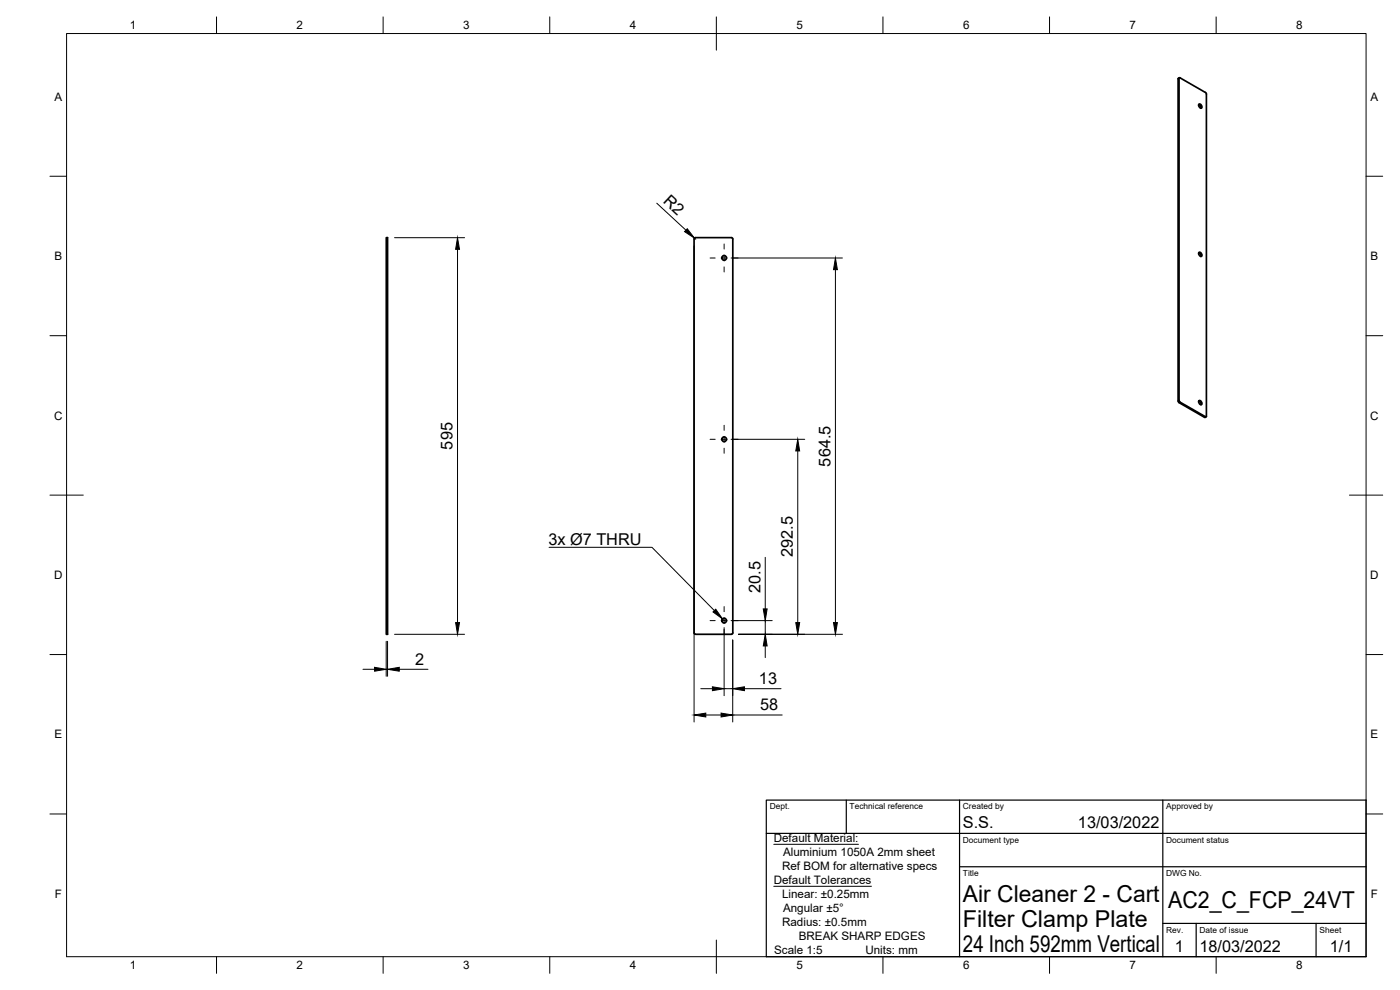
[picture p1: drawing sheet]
<svg xmlns="http://www.w3.org/2000/svg" width="420mm" height="297mm" viewBox="0 0 420 297" stroke-linecap="round" stroke-linejoin="round" font-family="sans-serif">
<!-- layer: Visible -->
<g fill="none" stroke="#000" stroke-width=".51">
<path d="M353.6 23.7v96.6M353.8 23.5v96.6M353.9 23.5l.2-.1 7.7 4.3 .3 .5v96.7M353.9 23.3l-.3 .4M359.8 31.4l.5 .4 .1 .7M359.8 31.3a.71 .71 0 0 1 .8 .3 .71 .71 0 0 1-.1 .9l-.6-.5zM115.9 71.3h.4v119h-.4zM208.3 71.7v118.2M208.3 71.7l.4-.4h10.8l.4 .4M219.9 71.7v118.2l-.4 .4M359.8 75.8l.5 .5 .1 .7M359.8 75.8a.71 .71 0 0 1 .8 .3 .71 .71 0 0 1-.1 .8l-.6-.4z"/>
<path d="M353.6 120.3l.3 .5 7.6 4.4 .5-.1M353.9 120.1l.3 .5 7.6 4.4M359.8 120.3l.5 .4 .1 .7M359.8 120.3a.71 .71 0 0 1 .8 .3 .71 .71 0 0 1-.1 .8l-.6-.4zM362.1 124.9l-.3 .1M208.3 189.9l.4 .4M208.7 190.3h10.8"/>
<circle cx="217.3" cy="77.4" r=".71"/>
<circle cx="217.3" cy="131.8" r=".71"/>
<circle cx="217.3" cy="186.2" r=".71"/>
</g>
<!-- layer: Visible Narrow -->
<path d="M353.8 23.5l-.2 .2M353.8 120.1l-.2 .2M354.1 120.7l-.3 .1M361.8 125l-.3 .2" fill="none" stroke="#000" stroke-width=".3"/>
<!-- layer: Border -->
<g fill="none" stroke="#000" stroke-width=".3">
<path d="M20 10.1h390v276.9h-390zM65 5.1v5M115 5.1v5M165 5.1v5M215 5.1v10M265 5.1v5M315 5.1v5M365 5.1v5M15 52.9h5M410 52.9h5M15 100.7h5M410 100.7h5"/>
<path d="M15 148.6h10M405 148.6h10M15 196.4h5M410 196.4h5M15 244.2h5M410 244.2h5M65 287v5M115 287v5M165 287v5M215 282.1v9.9M265 287v5M315 287v5"/>
<path d="M365 287v5"/>
</g>
<!-- layer: TitleBlock -->
<path d="M230 240.1h180v46.9h-180zM230 250h180M254 240.1v9.9M288 240.1v46.9M349 240.1v46.9M288 260.1h122M349 277.1h61M359 277.1v9.9M395 277.1v9.9" fill="none" stroke="#000" stroke-width=".36"/>
<!-- layer: Dimensions -->
<g fill="none" stroke="#000" stroke-width=".3">
<path d="M118.4 71.3h21M137.3 74.8v112M197.1 61l8.7 8.1M208.3 73.8v142.8M208.4 71.4l.3 .3M219.4 77.4h33.4M250.7 80.9v105.9M219.4 131.8h22.1M239.4 135.3v51.5M229.7 167.2v15.5M115.9 192.4v10.5M116.3 192.4v10.5"/>
<path d="M118.4 190.3h21M217.3 188.3v20.4M219.4 186.2h12.4M219.9 192v24.6M221.6 190.3h31.2M229.7 186.2v4.1M229.7 193.8v3.5M108.9 200.8h3.5M115.9 200.8h.4M119.8 200.8h8.6M210.3 206.6h3.5M211.8 214.5h4.6"/>
<path d="M217.3 206.6h2.6M219.9 214.5h14.8M223.4 206.6h11"/>
</g>
<g fill="#000" stroke="#000" stroke-width=".3">
<path d="M137.3 71.3l.6 3.5h-1.2zM206.2 68.6l2.2 2.8-3-1.9zM250.7 77.4l.6 3.5h-1.2zM239.4 131.8l.6 3.5h-1.2zM136.7 186.8h1.2l-.6 3.5zM229.7 190.3l.5 3.5h-1.1zM229.1 182.7h1.1l-.5 3.5zM238.8 186.8h1.2l-.6 3.5zM250.1 186.8h1.2l-.6 3.5zM112.4 200.2l3.5 .6-3.5 .6zM116.3 200.8l3.5-.6v1.2zM208.3 214.5l3.5-.5v1.1z"/>
<path d="M213.8 206.1l3.5 .5-3.5 .6zM216.4 214l3.5 .5-3.5 .6zM219.9 206.6l3.5-.5v1.1z"/>
</g>
<!-- layer: Annotations -->
<path d="M164.8 164.2h30.9l18.7 19M232.2 253.3h25.4M232.2 265.9h29.3" fill="none" stroke="#000" stroke-width=".3"/>
<path d="M214.8 182.8l2 2.9-2.8-2.1z" fill="#000" stroke="#000" stroke-width=".3"/>
<!-- layer: Center Lines -->
<g fill="none" stroke="#000" stroke-width=".3">
<path d="M213.1 77.4h1.5M216.4 77.4h1.8M217.3 73.2v1.5M217.3 76.5v1.8M220 77.4h1.5M217.3 80.1v1.5M213.1 131.8h1.5M216.4 131.8h1.8M217.3 127.6v1.5M217.3 130.9v1.8M217.3 134.5v1.5M220 131.8h1.5"/>
<path d="M213.1 186.2h1.5M216.4 186.2h1.8M217.3 182v1.5M217.3 185.3v1.8M217.3 188.9v1.5M220 186.2h1.5"/>
</g>
<g font-size="7">
<text x="289" y="270.6">Air Cleaner 2 - Cart</text>
<text x="350.6" y="272.3">AC2_C_FCP_24VT</text>
<text x="289" y="278.1">Filter Clamp Plate</text>
<text x="289" y="285.5">24 Inch 592mm Vertical</text>
</g>
<g font-size="4.9">
<text x="198.8" y="60.6" transform="rotate(43 198.8 60.6)">R2</text>
<text x="135.8" y="134.9" transform="rotate(-90 135.8 134.9)">595</text>
<text x="249.3" y="140" transform="rotate(-90 249.3 140)">564.5</text>
<text x="164.6" y="163.5">3x Ø7 THRU</text>
<text x="238" y="167.1" transform="rotate(-90 238 167.1)">292.5</text>
<text x="228.2" y="178" transform="rotate(-90 228.2 178)">20.5</text>
<text x="124.6" y="199.4">2</text>
<text x="227.8" y="205.2">13</text>
<text x="228.1" y="213.1">58</text>
<text x="289" y="248.5">S.S.</text>
<text x="323.5" y="248.5">13/03/2022</text>
<text x="352.6" y="285.7">1</text>
<text x="360" y="285.5">18/03/2022</text>
<text x="399.1" y="285.7">1/1</text>
</g>
<g font-size="3.5">
<text x="39" y="8.8">1</text>
<text x="89" y="8.8">2</text>
<text x="139" y="8.8">3</text>
<text x="189" y="8.8">4</text>
<text x="239" y="8.8">5</text>
<text x="289" y="8.8">6</text>
<text x="339" y="8.8">7</text>
<text x="389" y="8.8">8</text>
<text x="16.3" y="30.2">A</text>
<text x="411.3" y="30.2">A</text>
<text x="16.3" y="78">B</text>
<text x="411.3" y="78">B</text>
<text x="16.2" y="125.9">C</text>
<text x="411.2" y="125.9">C</text>
<text x="16.2" y="173.7">D</text>
<text x="411.2" y="173.7">D</text>
<text x="16.3" y="221.6">E</text>
<text x="411.3" y="221.6">E</text>
<text x="232.2" y="252.6">Default Material:</text>
<text x="235" y="256.8">Aluminium 1050A 2mm sheet</text>
<text x="234.7" y="261">Ref BOM for alternative specs</text>
<text x="16.4" y="269.4">F</text>
<text x="232.2" y="265.2">Default Tolerances</text>
<text x="234.7" y="269.4">Linear: ±0.25mm</text>
<text x="411.4" y="269.4">F</text>
<text x="235" y="273.5">Angular ±5°</text>
<text x="234.7" y="277.7">Radius: ±0.5mm</text>
<text x="239.7" y="281.9">BREAK SHARP EDGES</text>
<text x="232.3" y="286.1">Scale 1:5</text>
<text x="259.7" y="286.1">Units: mm</text>
<text x="39" y="290.8">1</text>
<text x="89" y="290.8">2</text>
<text x="139" y="290.8">3</text>
<text x="189" y="290.8">4</text>
<text x="239" y="290.8">5</text>
<text x="289" y="290.8">6</text>
<text x="339" y="290.8">7</text>
<text x="389" y="290.8">8</text>
</g>
<g font-size="2.5">
<text x="231" y="242.9">Dept.</text>
<text x="255" y="242.9">Technical reference</text>
<text x="289" y="242.9">Created by</text>
<text x="350" y="242.9">Approved by</text>
<text x="289" y="252.8">Document type</text>
<text x="350" y="252.8">Document status</text>
<text x="289" y="262.9">Title</text>
<text x="350" y="262.9">DWG No.</text>
<text x="350" y="279.9">Rev.</text>
<text x="360" y="279.9">Date of issue</text>
<text x="396" y="279.9">Sheet</text>
</g>
</svg>
